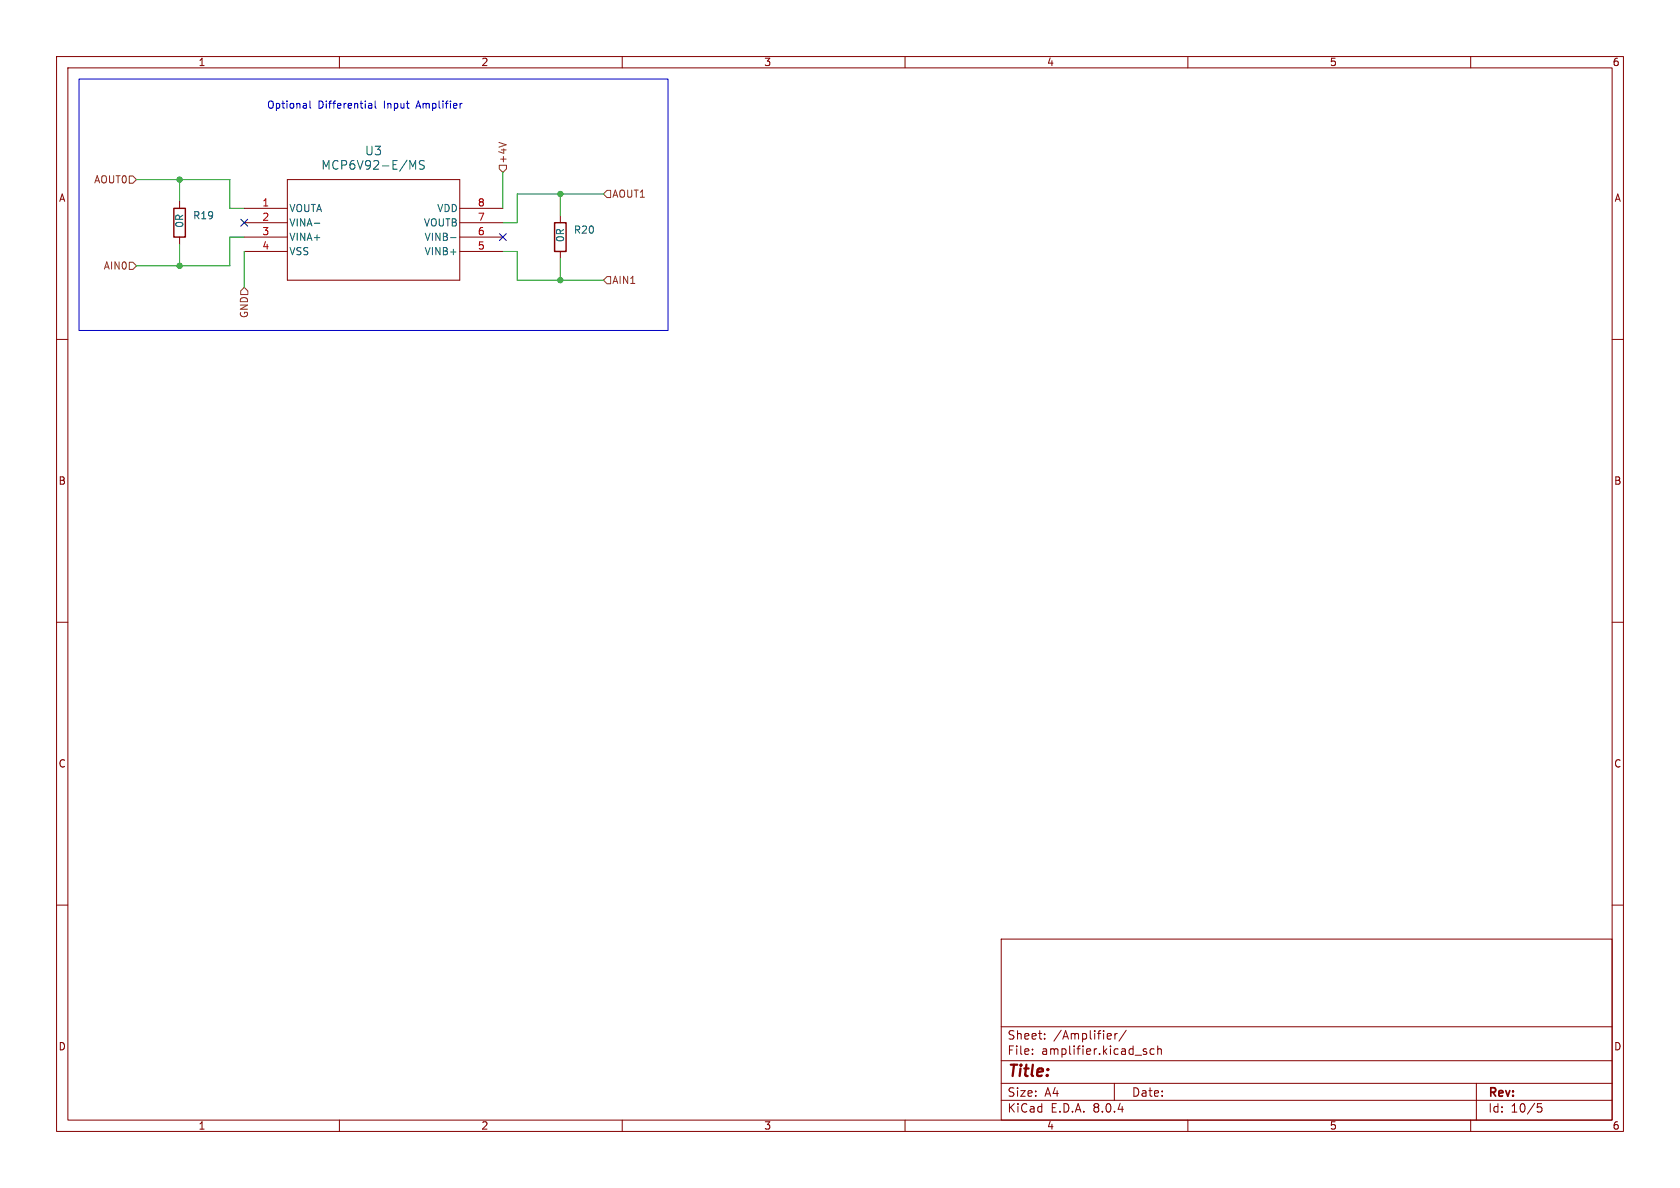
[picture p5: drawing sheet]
<svg xmlns="http://www.w3.org/2000/svg" width="297mm" height="210mm" viewBox="0 0 297 210" stroke-linecap="round" stroke-linejoin="round" font-family="sans-serif">
<g fill="none" stroke="#840000" stroke-width=".18">
<path d="M10 10h277v190h-277zM12 12h273v186h-273zM60 10v2M110 10v2M160 10v2M210 10v2M260 10v2M31.7 35.6v1.2M43.2 36.8h7.6M43.2 39.4h7.6M50.8 31.8h30.5v17.7h-30.5zM81.3 36.8h7.6"/>
<path d="M81.3 39.4h7.6M99.1 38.1v1.3M10 60h2M31.7 41.9v1.3M43.2 41.9h7.6M43.2 44.5h7.6M81.3 41.9h7.6M81.3 44.5h7.6M99.1 44.5v1.2M285 60h2M10 110h2M285 110h2"/>
<path d="M10 160h2M285 160h2M177 166h108v32h-108zM60 198v2M110 198v2M160 198v2M177 194.5h108M177 191.5h108M177 187.5h108M177 181.5h108M182.5 186.3v.1M182.5 185.5v.1"/>
<path d="M184.7 183.6v.1M184.7 182.8v.1M196.2 182.7l.3 .4-.8 .1M196.4 183.6l-.2 .1M197 191.5v3M197.1 182.7v1M197.5 182.7l-.3 .1-.1 .2M199.1 182.1l-1.3 2M202.3 185.9l.4 .1v.2l-.2 .2h-.3M202.3 185.4l.4 .1M204 185.5l-.4-.1-.3 .3v.4l.2 .2h.5M204.7 185.5l.2-.1 .3 .1 .1 .9"/>
<path d="M204.7 184.9v1.5M210 198v2M260 198v2M261 191.5v6.5M272.5 195.1h-.7l-.1 .7 .3-.1h.5l.1 .3-.1 .5-.2 .1-.6-.1"/>
</g>
<path d="M30.7 36.8h2.1v5.1h-2.1zM98 39.4h2.1v5.1h-2.1z" fill="none" stroke="#840000" stroke-width=".25"/>
<path d="M55.6 39.5h.9M72.5 28.4l.5 1.1 .5-1.1v1.5M75 28.5l-.6-.1-.3 .3 .2 .3 .6 .3v.5l-.2 .1-.6-.1M79.7 42h.9" fill="none" stroke="#006464" stroke-width=".18"/>
<path d="M22.9 31.1h.6l.6 .7-.6 .6h-.6zM88.2 25.2l1.3 .4M88.3 29.2h1.2v.6l-.6 .7-.6-.7zM107.3 33.7h.6v1.2h-.6l-.6-.6zM22.9 46.4h.6l.6 .6-.6 .6h-.6zM43.2 50.8l.6 .6v.7h-1.3v-.7zM107.3 48.9h.6v1.3h-.6l-.6-.7z" fill="none" stroke="#725600" stroke-width=".18"/>
<path d="M14 14h104.1v44.4h-104.1zM54.8 17.9v1l.2 .2M65.1 18.9l.2 .2h.4M65.2 18.3h.5v.8M65.7 18.6h-.4l-.2 .2M66.3 17.9v1l.2 .2M81.7 18.3l-.3 .1" fill="none" stroke="#0000c2" stroke-width=".18"/>
<path d="M24.1 31.8h16.5v5h2.6M31.7 31.8v3.8M88.9 30.5v6.3M99.1 34.3v3.8M106.7 34.3h-15.3v5.1h-2.5M31.7 43.2v3.8M43.2 41.9h-2.6v5.1h-16.5M43.2 44.5v6.3M88.9 44.5h2.5v5h15.3M99.1 45.7v3.8" fill="none" stroke="#009600" stroke-width=".18"/>
<path d="M42.6 38.8l1.2 1.2M43.8 38.8l-1.2 1.2M88.3 41.3l1.2 1.2M89.5 41.3l-1.2 1.2" fill="none" stroke="#000084" stroke-width=".18"/>
<g fill="#009600" stroke="#009600" stroke-width=".18">
<circle cx="99.1" cy="49.5" r=".46"/>
<circle cx="31.7" cy="47" r=".46"/>
<circle cx="99.1" cy="34.3" r=".46"/>
<circle cx="31.7" cy="31.8" r=".46"/>
</g>
<text font-size="2.8" fill="#840000" x="178" y="190.9">Title:</text>
<g font-size="2.1" fill="#006464">
<text x="64.4" y="27.7">U3</text>
<text x="56.7" y="30.2">MCP6V92-E/MS</text>
</g>
<g font-size="2.1" fill="#840000">
<text x="178" y="184">Sheet:</text>
<text x="186.2" y="184">/Amplifier/</text>
<text x="178" y="186.7">File:</text>
<text x="184.1" y="186.7">amplifier.kicad_sch</text>
<text x="178" y="196.9">KiCad</text>
<text x="178" y="194.1">Size:</text>
<text x="184.7" y="194.1">A4</text>
<text x="185.7" y="196.9">E.D.A.</text>
<text x="193.3" y="196.9">8.0.4</text>
<text x="200" y="194.1">Date:</text>
<text x="263" y="194.3">Rev:</text>
<text x="263" y="196.9">Id:</text>
<text x="267.1" y="196.9">10/5</text>
</g>
<g font-size="1.8" fill="#840000">
<text x="35" y="11.9">1</text>
<text x="85" y="11.9">2</text>
<text x="135" y="11.9">3</text>
<text x="185" y="11.9">4</text>
<text x="235" y="11.9">5</text>
<text x="285" y="11.9">6</text>
<text x="10.3" y="35.9">A</text>
<text x="285.3" y="35.9">A</text>
<text x="10.3" y="85.9">B</text>
<text x="285.3" y="85.9">B</text>
<text x="10.3" y="135.9">C</text>
<text x="285.3" y="135.9">C</text>
<text x="10.3" y="185.9">D</text>
<text x="285.3" y="185.9">D</text>
<text x="35" y="199.9">1</text>
<text x="85" y="199.9">2</text>
<text x="135" y="199.9">3</text>
<text x="185" y="199.9">4</text>
<text x="235" y="199.9">5</text>
<text x="285" y="199.9">6</text>
</g>
<g font-size="1.8" fill="#0000c2">
<text x="47.1" y="19.4">Optional</text>
<text x="56.2" y="19.4">Differential</text>
<text x="68" y="19.4">Input</text>
<text x="73.9" y="19.4">Amplifier</text>
</g>
<g font-size="1.8" fill="#725600">
<text x="89.8" y="29" transform="rotate(-90 89.8 29)">+4V</text>
<text x="16.5" y="32.6">AOUT0</text>
<text x="108.1" y="35.2">AOUT1</text>
<text x="18.2" y="47.9">AIN0</text>
<text x="108.1" y="50.4">AIN1</text>
<text x="44" y="56.3" transform="rotate(-90 44 56.3)">GND</text>
</g>
<g font-size="1.8" fill="#006464">
<text x="32.6" y="40.4" transform="rotate(-90 32.6 40.4)">0R</text>
<text x="34" y="39">R19</text>
<text x="51.1" y="37.7">VOUTA</text>
<text x="51.1" y="40.2">VINA-</text>
<text x="74.8" y="40.2">VOUTB</text>
<text x="77.2" y="37.7">VDD</text>
<text x="101.4" y="41.5">R20</text>
<text x="51.1" y="42.8">VINA+</text>
<text x="51.1" y="45.3">VSS</text>
<text x="75" y="45.3">VINB+</text>
<text x="75" y="42.8">VINB-</text>
<text x="99.9" y="42.9" transform="rotate(-90 99.9 42.9)">0R</text>
</g>
<g font-size="1.8" fill="#a90000">
<text x="46.3" y="36.6">1</text>
<text x="46.3" y="39.1">2</text>
<text x="46.3" y="41.7">3</text>
<text x="84.4" y="41.7">6</text>
<text x="84.4" y="39.1">7</text>
<text x="84.4" y="36.6">8</text>
<text x="46.3" y="44.2">4</text>
<text x="84.4" y="44.2">5</text>
</g>
</svg>
